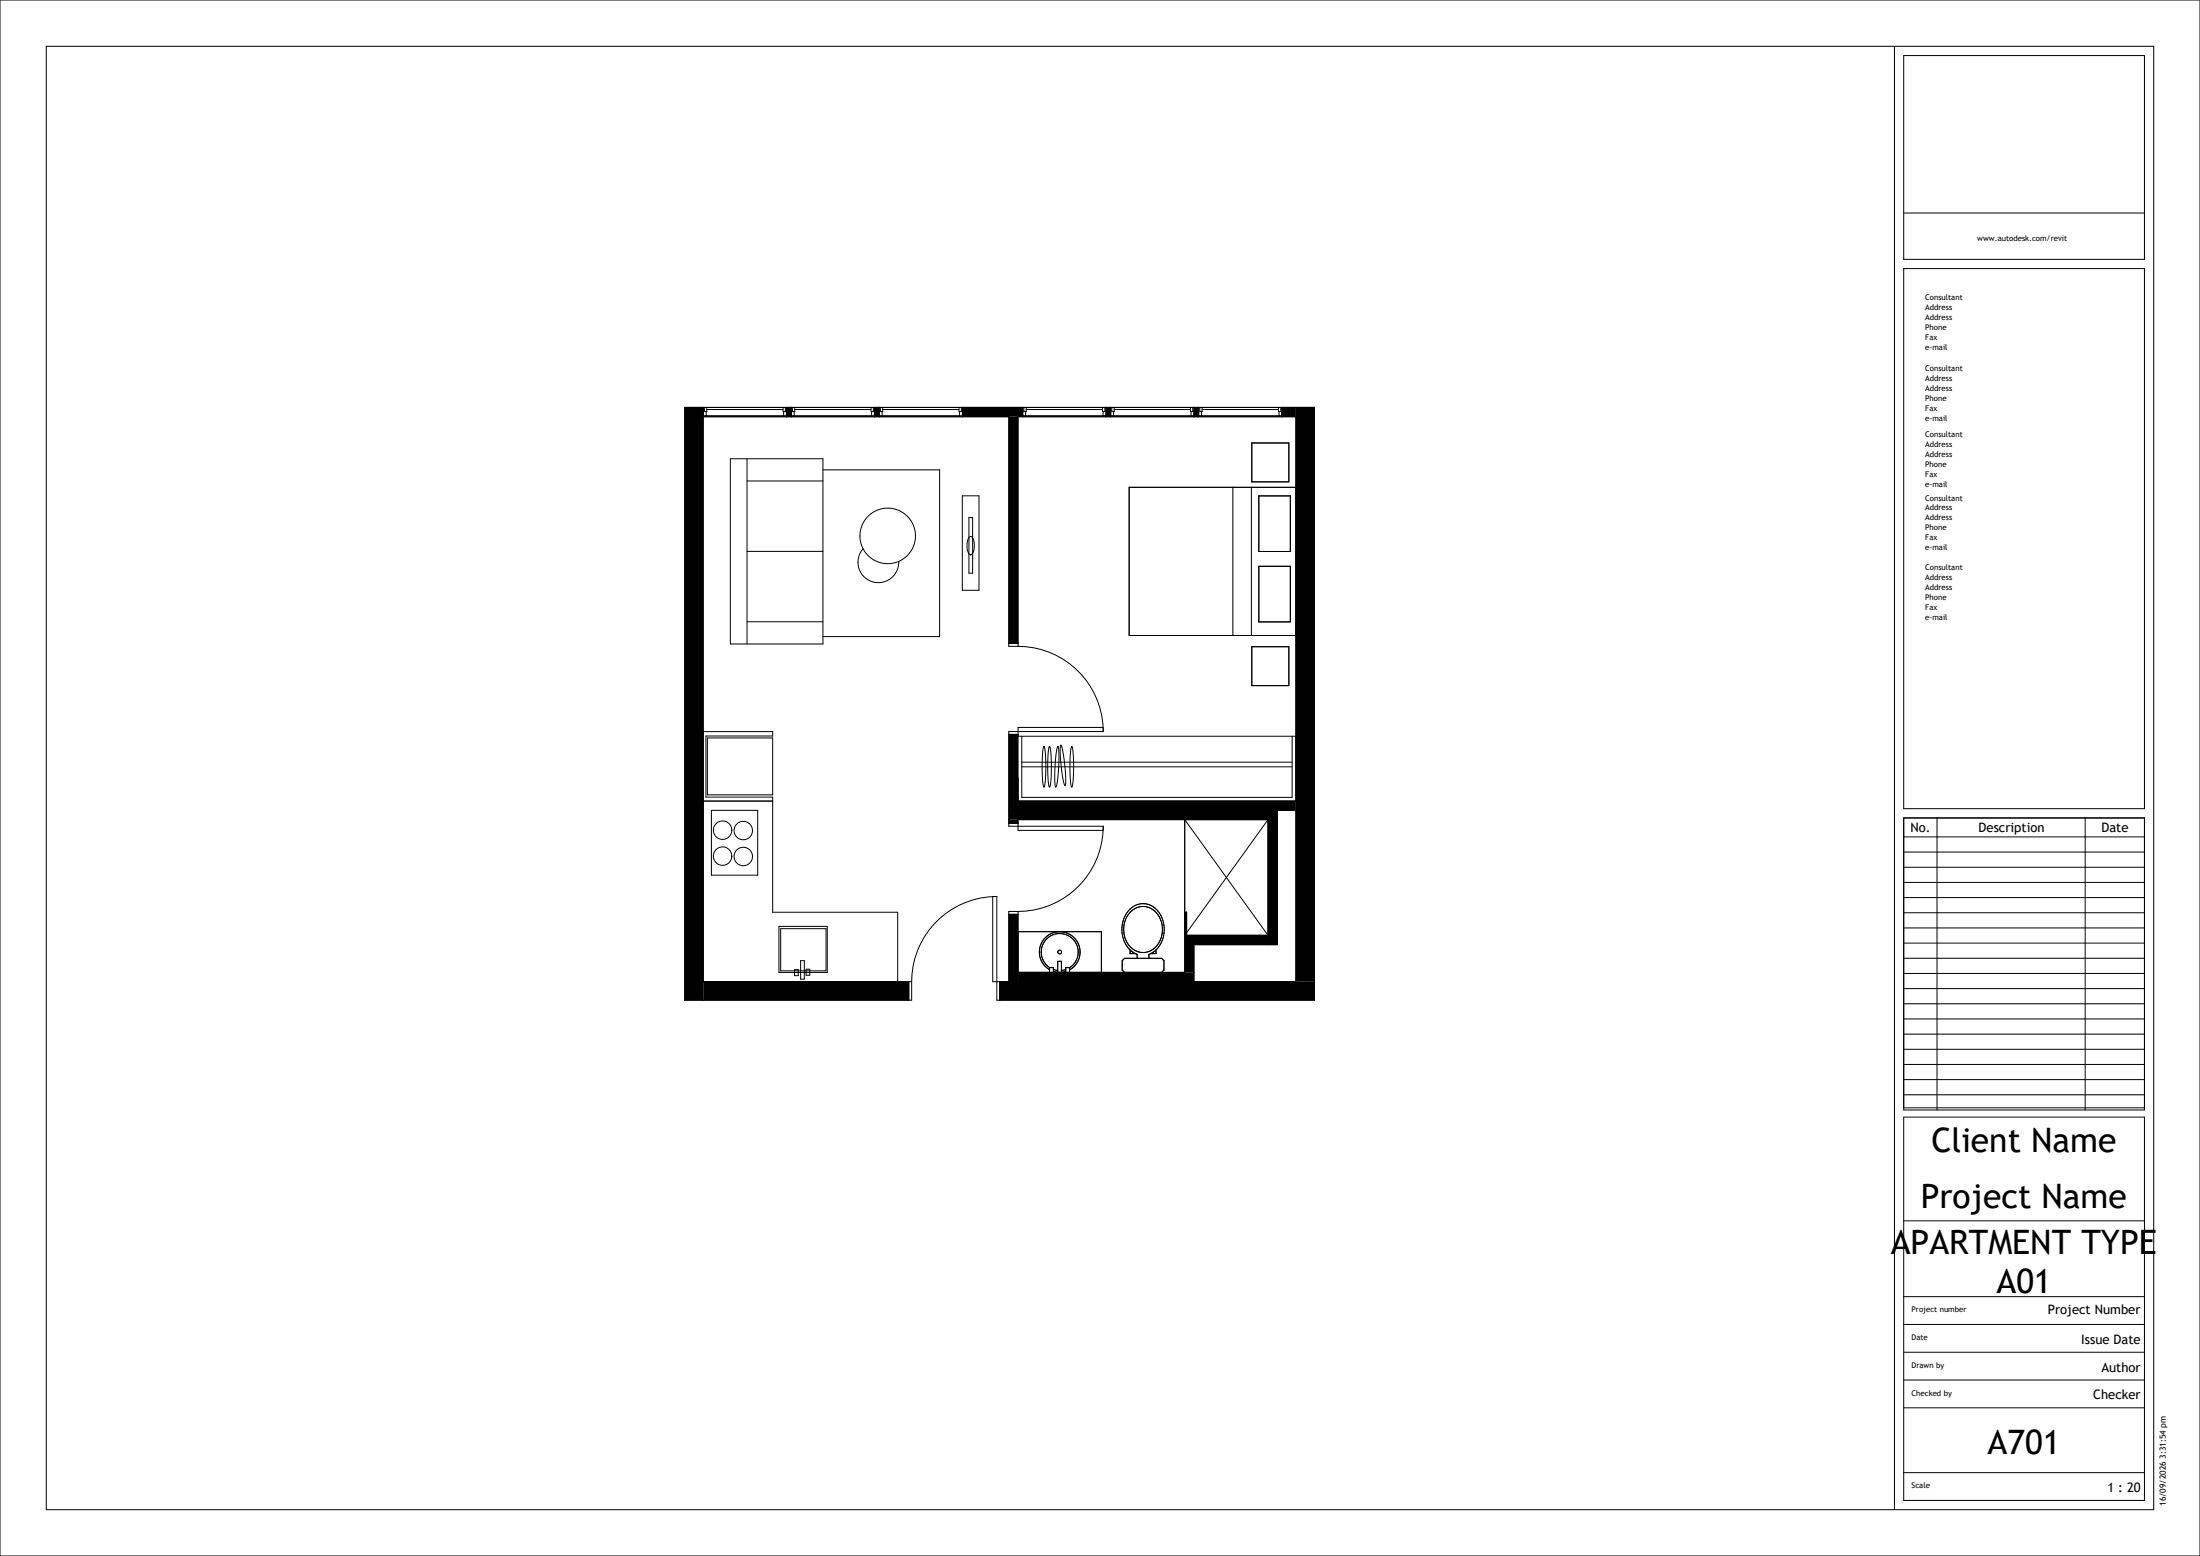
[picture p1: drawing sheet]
<svg xmlns="http://www.w3.org/2000/svg" width="1188mm" height="840mm" viewBox="0 0 1188 840" stroke-linecap="round" stroke-linejoin="round" font-family="sans-serif">
<g fill="#000">
<path d="M550 432h150v5h-150zM545 437h145v5h-145zM640 492h1v13h-1zM645 505h40v5h-40zM685 442h5v68h-5zM370 220h10v320h-10zM550 525h95v5h-95zM640 505h5v20h-5zM700 220h10v310h-10z"/>
<path d="M692 220v5h8v-5zM645 220v5h2v-5zM597 220v5h3v-5zM520 220v5h32v-5zM472 220v5h3v-5zM425 220v5h2v-5z"/>
<path d="M545 396v41h5v-41zM545 225v122h5v-122z"/>
<path d="M545 494v36h5v-36zM545 442v2h5v-2z"/>
<path d="M540 530v10h170v-10zM380 530v10h111v-10z"/>
</g>
<path d="M370 220h10v310h111v10h-121zM425 220h2v5h-2zM472 220h3v5h-3zM520 220h32v5h-2v122h-5v-122h-25zM597 220h3v5h-3zM645 220h2v5h-2zM550 397v-1h-5v48h5v-2h135v63h-44v-13h-1v33h-90v-31h-5v36M550 420v12h150v-207h-8v-5h18v320h-170v-10h160v-93h-155M690 437v73h-45v20" fill="none" stroke="#000" stroke-width=".7"/>
<g fill="none" stroke="#000" stroke-width=".54">
<path d="M0 0h1188v840h-1188zM25 25h1138v790h-1138zM1023 25v790M1028 30h130v110h-130zM1028 115h130M1028 145h130v292h-130zM380 220h45v5h-45zM380 220v2h2v-2M423 220v2h1v-2M427 220h45v5h-45zM428 220v2h1v-2M470 220v2h2v-2"/>
<path d="M475 220h45v5h-45zM475 220v2h2v-2M518 220v2h1v-2M552 220h45v5h-45zM553 220v2h1v-2M595 220v2h2v-2M600 220h45v5h-45zM600 220v2h2v-2M643 220v2h1v-2M647 220h45v5h-45zM648 220v2h1v-2M690 220v2h2v-2"/>
<path d="M380 224h45M381 222v2M382 221h41M423 222v2M427 224h45M429 222v2M429 221h41M471 222v2M475 224h45M476 222v2M477 221h41M518 222v2"/>
<path d="M552 224h45M554 222v2M554 221h41M596 222v2M600 224h45M601 222v2M602 221h41M643 222v2M647 224h45M649 222v2M649 221h41M676 239h20v21h-20z"/>
<path d="M691 222v2M394 248h50v100h-50zM403 248v100M403 260h41M444 254h63v90h-63M520 268h9v51h-9zM523 279h2v30h-2zM610 263h90v80h-90zM666 263v80M676 263v80M680 268h17v30h-17zM403 298h41"/>
<path d="M466 296a11 11 0 0 0 5 18 11 11 0 0 0 14-11M523 290h1a6 6 0 0 1 2 7l-1 2-1 1a8 8 0 0 1-1-10zM680 306h17v30h-17zM403 336h41M545 347h5v2h-5zM550 349a46 46 0 0 1 46 46M676 349h20v21h-20zM380 395h37v2h-36v33h36v62h68v38h-105zM382 398h35v31h-35zM545 395v1h5v-3h46v2zM550 397h150v35h-150zM552 397v33h146v-33"/>
<path d="M552 411h146M552 414h146M564 403a61 61 0 0 1 0 22 61 61 0 0 1 0-22zM567 403a61 61 0 0 1 0 22 61 61 0 0 1 0-22zM571 403a61 61 0 0 1-1 22 65 65 0 0 1 1-22zM573 402a61 61 0 0 1 2 22 61 61 0 0 1-2-22zM579 403a61 61 0 0 1 0 22 61 61 0 0 1 0-22zM380 432h37M384 437h25v35h-25zM545 444v2h51v2h-46v-4zM596 446a46 46 0 0 1-46 46M640 442v63l45-63"/>
<path d="M640 442h45M640 442l45 63M685 442v63M1028 442h130v156h-130zM536 484h2v56h2v-10h-4zM538 484a46 46 0 0 0-46 46M545 492h5v2h-5zM606 499v1M607 496l-1 2M607 495h.1M608 493v1M609 492l-1 1"/>
<path d="M610 491l-1 1M610 491h.1M611 492a10 10 0 0 1 10-2 10 10 0 0 1 6 9 11 11 0 0 1-13 15 14 14 0 0 1-3-22zM611 490h.1M612 489h.1M613 489h.1M615 488h-1M616 488h-1M617 488a14 14 0 0 1 10 20 12 12 0 0 1-7 7M617 488a14 14 0 0 0-10 20 12 12 0 0 0 7 7M617 488h4l3 2M617 488h-1"/>
<path d="M624 491h1M625 492h1M626 493h.1M627 494h.1M627 495l1 1M628 496v1M628 498h.1M628 499l1 1M421 500h26v25h-26zM422 501h24v23h-24zM432 519h2v10h-2zM550 503h45v22h-45z"/>
<path d="M606 502h.1M606 503v1M606 500v1M606 519l1-2h20l1 2v5l-1 1h-20l-1-1zM606 504v1M606 506h.1M607 507v1M607 508v1M608 509v1M608 511h1M609 512l2 1M610 513v2h3"/>
<path d="M611 514h1M612 514h.1M612 514l2 1M614 515v2M620 515v2M623 514l-3 1M623 514h.1M624 513v2h-3M625 512h.1M626 511l-1 1M627 510h-1M627 509h.1"/>
<path d="M628 507l-1 1M628 506v1M628 505h.1M629 503v1M629 500v1M629 502v1M641 505h44M429 523h2v4h-2zM435 523h2v3h-2zM491 530h1v10h-1zM567 523a11 11 0 0 1-3-16 11 11 0 0 1 17 0 11 11 0 0 1-3 17M567 522h2v3"/>
<path d="M567 522v3M567 522a10 10 0 0 1-2-15 10 10 0 0 1 15 0 10 10 0 0 1-2 15M569 524l2 1M569 523l2 1M571 525v-6h2v6M575 524l-2 1M575 523l-2 1M578 522h-3v3M578 522v3M1028 603h130v207h-130zM1028 659h130M1028 700h130"/>
<path d="M1028 715h130M1028 730h130M1028 760h130M1028 745h130M1028 795h130"/>
<circle cx="479" cy="289" r="15"/>
<circle cx="390" cy="448" r="5"/>
<circle cx="401" cy="448" r="5"/>
<circle cx="390" cy="462" r="5"/>
<circle cx="401" cy="462" r="5"/>
<circle cx="572" cy="514" r="1"/>
</g>
<g fill="#fff">
<path d="M1068 126h48v5h-48z"/>
<path d="M1032 799h10v5h-10z"/>
<path d="M1032 749h22v5h-22z"/>
<path d="M1032 734h18v5h-18z"/>
<path d="M1032 719h9v5h-9z"/>
<path d="M1032 704h30v5h-30z"/>
<path d="M1040 158h20v5h-20z"/>
<path d="M1040 163h14v6h-14z"/>
<path d="M1040 169h14v5h-14z"/>
<path d="M1040 174h11v5h-11z"/>
<path d="M1040 179h6v6h-6z"/>
<path d="M1040 185h12v5h-12z"/>
<path d="M1040 196h20v6h-20z"/>
<path d="M1040 202h14v5h-14z"/>
<path d="M1040 207h14v5h-14z"/>
<path d="M1040 212h11v6h-11z"/>
<path d="M1040 218h6v5h-6z"/>
<path d="M1040 223h12v5h-12z"/>
<path d="M1040 266h20v5h-20z"/>
<path d="M1040 271h14v6h-14z"/>
<path d="M1040 277h14v5h-14z"/>
<path d="M1040 282h11v5h-11z"/>
<path d="M1040 287h6v6h-6z"/>
<path d="M1040 293h12v5h-12z"/>
<path d="M1040 232h20v5h-20z"/>
<path d="M1040 237h14v6h-14z"/>
<path d="M1040 243h14v5h-14z"/>
<path d="M1040 248h11v5h-11z"/>
<path d="M1040 253h6v6h-6z"/>
<path d="M1040 259h12v5h-12z"/>
<path d="M1040 304h20v5h-20z"/>
<path d="M1040 309h14v5h-14z"/>
<path d="M1040 314h14v6h-14z"/>
<path d="M1040 320h11v5h-11z"/>
<path d="M1040 325h6v5h-6z"/>
<path d="M1040 330h12v6h-12z"/>
</g>
<g fill="none" stroke="#000" stroke-width=".54">
<path d="M1028 442h130v157h-130zM1028 460h130M1028 452h130M1046 442v157M1126 442v157M1028 476h130M1028 468h130M1028 493h130M1028 485h130M1028 517h130M1028 509h130M1028 501h130"/>
<path d="M1028 534h130M1028 525h130M1028 558h130M1028 550h130M1028 542h130M1028 575h130M1028 566h130M1028 591h130M1028 583h130"/>
</g>
<g font-size="18.2">
<text x="1043" y="622">Client Name</text>
<text x="1037" y="652">Project Name</text>
<text x="1021" y="677">APARTMENT TYPE</text>
<text x="1078" y="698">A01</text>
<text x="1073" y="785">A701</text>
</g>
<g font-size="7.1">
<text x="1032" y="449">No.</text>
<text x="1068" y="449">Description</text>
<text x="1135" y="449">Date</text>
<text x="1106" y="710">Project Number</text>
<text x="1124" y="725">Issue Date</text>
<text x="1135" y="740">Author</text>
<text x="1130" y="755">Checker</text>
<text x="1138" y="805">1 : 20</text>
</g>
<text font-size="4.6" x="1169" y="813" transform="rotate(-90 1169 813)">16/09/2026 3:31:54 pm</text>
<g font-size="4.2">
<text x="1068" y="130">www.autodesk.com/revit</text>
<text x="1040" y="162">Consultant</text>
<text x="1040" y="167">Address</text>
<text x="1040" y="173">Address</text>
<text x="1040" y="178">Phone</text>
<text x="1040" y="183">Fax</text>
<text x="1040" y="189">e-mail</text>
<text x="1040" y="200">Consultant</text>
<text x="1040" y="206">Address</text>
<text x="1040" y="211">Address</text>
<text x="1040" y="216">Phone</text>
<text x="1040" y="222">Fax</text>
<text x="1040" y="227">e-mail</text>
<text x="1040" y="236">Consultant</text>
<text x="1040" y="241">Address</text>
<text x="1040" y="247">Address</text>
<text x="1040" y="252">Phone</text>
<text x="1040" y="257">Fax</text>
<text x="1040" y="263">e-mail</text>
<text x="1040" y="270">Consultant</text>
<text x="1040" y="276">Address</text>
<text x="1040" y="281">Address</text>
<text x="1040" y="286">Phone</text>
<text x="1040" y="292">Fax</text>
<text x="1040" y="297">e-mail</text>
<text x="1040" y="308">Consultant</text>
<text x="1040" y="313">Address</text>
<text x="1040" y="319">Address</text>
<text x="1040" y="324">Phone</text>
<text x="1040" y="329">Fax</text>
<text x="1040" y="335">e-mail</text>
<text x="1032" y="708">Project number</text>
<text x="1032" y="723">Date</text>
<text x="1032" y="738">Drawn by</text>
<text x="1032" y="753">Checked by</text>
<text x="1032" y="803">Scale</text>
</g>
</svg>
